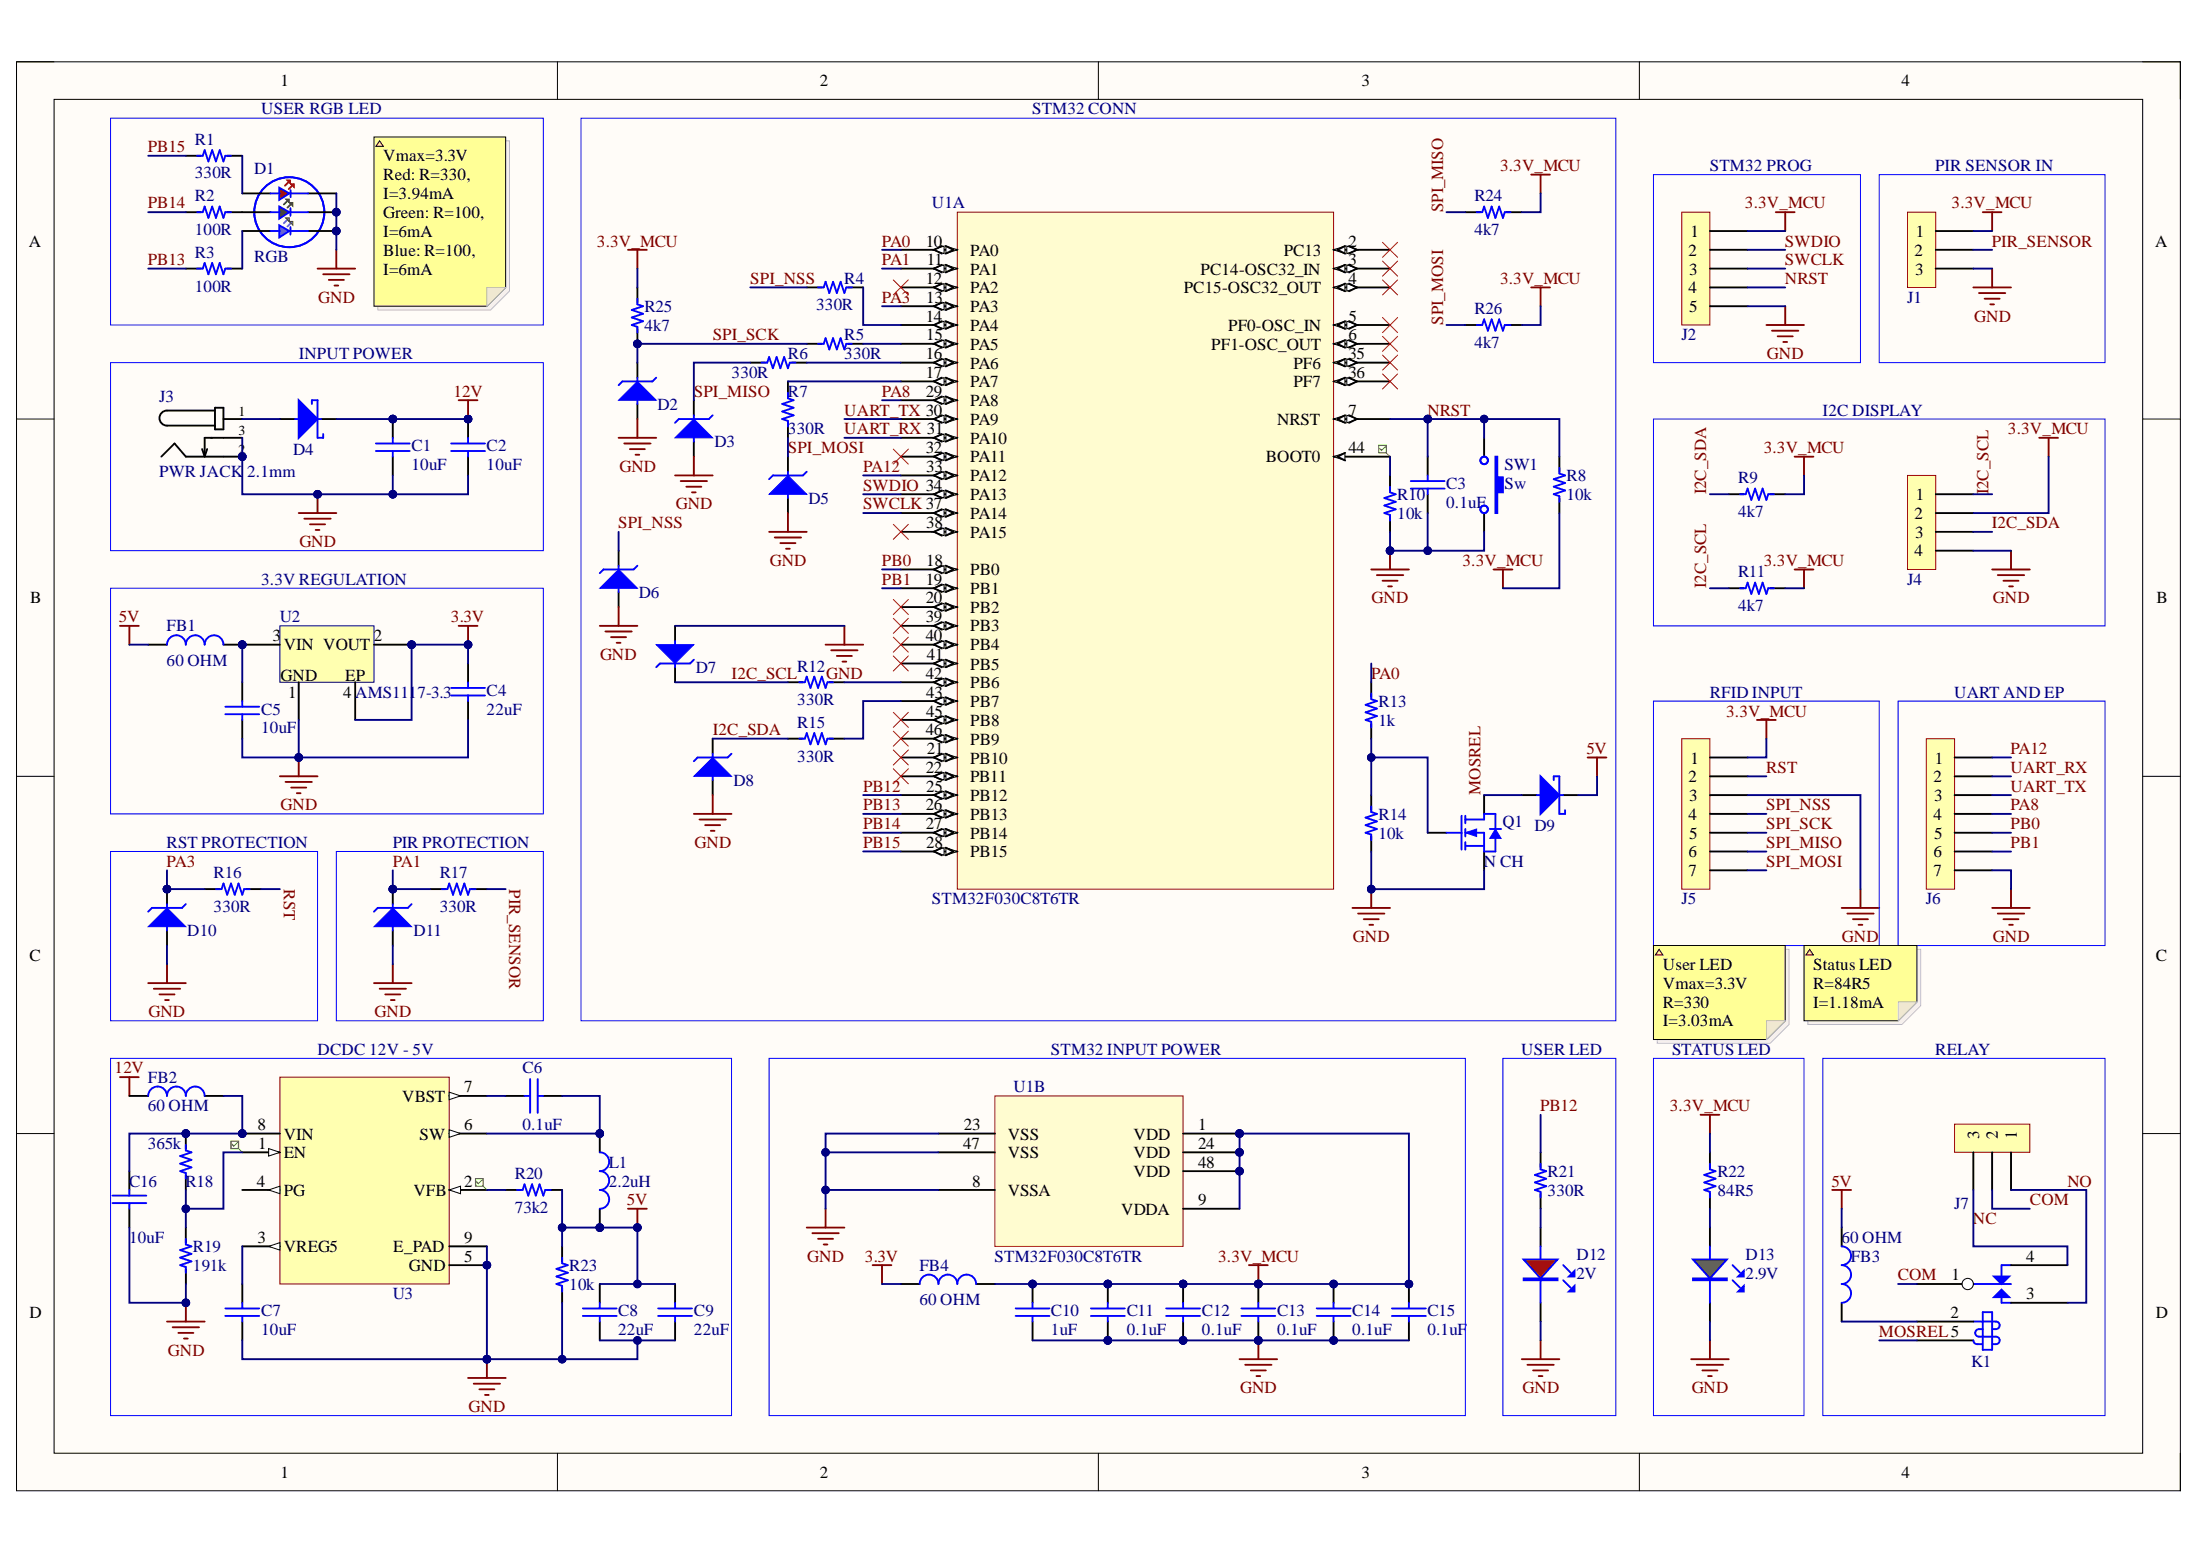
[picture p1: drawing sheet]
# Altium project Final_Project.PrjPcb
1 sheet, 73 parts. Net scope: global (net labels, ports and power ports of the same name join across sheets).
Board file: Final_Project.PcbDoc

## Sheet Final_Project.SchDoc
size A4; SheetNumber: 1; SheetTotal: 1

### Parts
C1  value 10uF  [0805_cap]  (hidden comment: 10uF 25V)
C2  value 10uF  [0805_cap]  (hidden comment: 10uF 25V)
C3  value 0.1uF  [0603_cap]  (hidden comment: 0.1uF 50V)
C4  value 22uF  [0603_cap]  (hidden comment: 22uF 10V)
C5  value 10uF  [0805_cap]  (hidden comment: 10uF 25V)
C6  value 0.1uF  [0603_cap]  (hidden comment: 0.1uF 50V)
C7  value 10uF  [0603_cap]  (hidden comment: 10uF 10V)
C8  value 22uF  [0805_cap]  (hidden comment: 22uF 16V)
C9  value 22uF  [0805_cap]  (hidden comment: 22uF 16V)
C10  value 1uF  [0603_cap]  (hidden comment: 1uF 50V)
C11  value 0.1uF  [0603_cap]  (hidden comment: 0.1uF 50V)
C12  value 0.1uF  [0603_cap]  (hidden comment: 0.1uF 50V)
C13  value 0.1uF  [0603_cap]  (hidden comment: 0.1uF 50V)
C14  value 0.1uF  [0603_cap]  (hidden comment: 0.1uF 50V)
C15  value 0.1uF  [0603_cap]  (hidden comment: 0.1uF 50V)
C16  value 10uF  [0805_cap]  (hidden comment: 10uF 25V)
D1  RGB  [RGB_NS_3.5X3.7]
D2  TVS_3V3_1CH_SOD_523  [SOD_523]  (value not drawn)
D3  TVS_3V3_1CH_SOD_523  [SOD_523]  (value not drawn)
D4  30V 3A  [SMA]  (value not drawn)
D5  TVS_3V3_1CH_SOD_523  [SOD_523]  (value not drawn)
D6  TVS_3V3_1CH_SOD_523  [SOD_523]  (value not drawn)
D7  TVS_3V3_1CH_SOD_523  [SOD_523]  (value not drawn)
D8  TVS_3V3_1CH_SOD_523  [SOD_523]  (value not drawn)
D9  30V 3A  [SMA]  (value not drawn)
D10  TVS_3V3_1CH_SOD_523  [SOD_523]  (value not drawn)
D11  TVS_3V3_1CH_SOD_523  [SOD_523]  (value not drawn)
D12  2V  [0805_LED]
D13  2.9V  [0805_LED]
FB1  value 60 OHM  [0603_fb]  (hidden comment: 60OHM 2A)
FB2  value 60 OHM  [0603_fb]  (hidden comment: 60OHM 2A)
FB3  value 60 OHM  [0603_fb]  (hidden comment: 60OHM 2A)
FB4  value 60 OHM  [0603_fb]  (hidden comment: 60OHM 2A)
J1  3x1  [H_3X1_TH_100mil]  (value not drawn)  (no BOM)
J2  5x1  [H_5x1_TH_100mil]  (value not drawn)  (no BOM)
J3  PWR JACK 2.1mm  [CON_POWER_BARREL_2.1MM_3CONN]
J4  4x1  [H_4x1_TH_2.54mm]  (value not drawn)  (no BOM)
J5  7x1  [H_7x1_TH_100mil]  (value not drawn)  (no BOM)
J6  7x1  [H_7x1_TH_100mil]  (value not drawn)  (no BOM)
J7  3x1  [H_3X1_TH_100mil]  (value not drawn)  (no BOM)
K1  V_15A  [Relay_5V_15A]  (value not drawn)
L1  value 2.2uH  [Ind_5.8*5.2_NS]  (hidden comment: 2.2uH 4A)
Q1  N CH  [SOT_23_3]
R1  value 330R  [0603_res]  (hidden comment: 330R 1/10W)
R2  value 100R  [0603_res]  (hidden comment: 100R 1/10W)
R3  value 100R  [0603_res]  (hidden comment: 100R 1/10W)
R4  value 330R  [0603_res]  (hidden comment: 330R 1/10W)
R5  value 330R  [0603_res]  (hidden comment: 330R 1/10W)
R6  value 330R  [0603_res]  (hidden comment: 330R 1/10W)
R7  value 330R  [0603_res]  (hidden comment: 330R 1/10W)
R8  value 10k  [0603_res]  (hidden comment: 10k 1/10W)
R9  value 4k7  [0603_res]  (hidden comment: 4k7 1/10W)
R10  value 10k  [0603_res]  (hidden comment: 10k 1/10W)
R11  value 4k7  [0603_res]  (hidden comment: 4k7 1/10W)
R12  value 330R  [0603_res]  (hidden comment: 330R 1/10W)
R13  value 1k  [0603_res]  (hidden comment: 1k 1/10W)
R14  value 10k  [0603_res]  (hidden comment: 10k 1/10W)
R15  value 330R  [0603_res]  (hidden comment: 330R 1/10W)
R16  value 330R  [0603_res]  (hidden comment: 330R 1/10W)
R17  value 330R  [0603_res]  (hidden comment: 330R 1/10W)
R18  value 365k  [0603_res]  (hidden comment: 365k 1/10W)
R19  value 191k  [0603_res]  (hidden comment: 191k 1/10W)
R20  value 73k2  [0603_res]  (hidden comment: 73k2 1/10W)
R21  value 330R  [0603_res]  (hidden comment: 330R 1/10W)
R22  value 84R5  [0603_res]  (hidden comment: 84R5 1/10W)
R23  value 10k  [0603_res]  (hidden comment: 10k 1/10W)
R24  value 4k7  [0603_res]  (hidden comment: 4k7 1/10W)
R25  value 4k7  [0603_res]  (hidden comment: 4k7 1/10W)
R26  value 4k7  [0603_res]  (hidden comment: 4k7 1/10W)
SW1  Sw  [Sw_PUSH_4.5x4.5x5mm]
U1  STM32F030C8T6TR  [LQFP48_7x7mm]  (parts A,B of 2)
U2  AMS1117-3.3  [SOT_223]
U3  TPS56528DDAR  [SOIC_8_3.9mm_EP]  (value not drawn)

### Blocks framed on the sheet
USER RGB LED: D1 R1-R3
STM32 CONN: C3 D2 D3 D5-D9 Q1 R4-R8 R10 R12-R15 R24-R26 SW1 U1
STM32 PROG: J2
PIR SENSOR IN: J1
INPUT POWER: C1 C2 D4 J3
I2C DISPLAY: J4 R9 R11
3.3V REGULATION: C4 C5 FB1 U2
RFID INPUT: J5
UART AND EP: J6
RST PROTECTION: D10 R16
PIR PROTECTION: D11 R17
DCDC 12V - 5V: C6-C9 C16 FB2 L1 R18-R20 R23 U3
STM32 INPUT POWER: C10-C15 FB4 U1
USER LED: D12 R21
STATUS LED: D13 R22
RELAY: FB3 J7 K1

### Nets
3.3V: C4.1 FB4.1 U2.2(VOUT) U2.4(EP)
3.3V_MCU: C10.1 C11.1 C12.1 C13.1 C14.1 C15.1 FB4.2 J1.1 J2.1 J4.2 J5.1 R8.1 R9.2 R11.1 R22.2 R24.2 R25.2 R26.2 U1.1(VDD) U1.9(VDDA) U1.24(VDD) U1.48(VDD)
5V: C8.1 C9.1 D9.1 FB1.1 FB3.1 L1.2 R20.2 R23.2
12V: C1.1 C2.1 D4.1 FB2.1
GND: C1.2 C2.2 C3.2 C4.2 C5.2 C7.2 C8.2 C9.2 C10.2 C11.2 C12.2 C13.2 C14.2 C15.2 C16.2 D1.1 D1.2 D1.3 D2.2 D3.2 D5.2 D6.2 D7.2 D8.2 D10.2 D11.2 D12.2 D13.2 J1.3 J2.5 J3.2 J3.3 J4.4 J5.3 J6.7 Q1.2(S) R10.1 R14.1 R19.1 R23.1 SW1.2 U1.8(VSSA) U1.23(VSS) U1.47(VSS) U2.1(GND) U3.5(GND) U3.9(E_PAD)
COM: J7.2 K1.1
I2C_SCL: D7.1 J4.1 R11.2 R12.1
I2C_SDA: D8.1 J4.3 R9.1 R15.1
MOSREL: D9.2 K1.5 Q1.3(D)
NC: J7.3 K1.4
NO: J7.1 K1.3
NRST: C3.1 J2.4 R8.2 SW1.1 U1.7(NRST)
PA0: R13.2 U1.10(PA0)
PA1: D11.1 R17.1 U1.11(PA1)
PA3: D10.1 R16.1 U1.13(PA3)
PA8: J6.4 U1.29(PA8)
PA12: J6.1 U1.33(PA12)
PB0: J6.5 U1.18(PB0)
PB1: J6.6 U1.19(PB1)
PB12: R21.2 U1.25(PB12)
PB13: R3.1 U1.26(PB13)
PB14: R2.1 U1.27(PB14)
PB15: R1.1 U1.28(PB15)
PIR_SENSOR: J1.2 R17.2
RST: J5.2 R16.2
SPI_MISO: D3.1 J5.6 R6.1 R24.1
SPI_MOSI: D5.1 J5.7 R7.1 R26.1
SPI_NSS: D6.1 J5.4 R4.1
SPI_SCK: D2.1 J5.5 R5.1 R25.1
SWCLK: J2.3 U1.37(PA14)
SWDIO: J2.2 U1.34(PA13)
UART_RX: J6.2 U1.31(PA10)
UART_TX: J6.3 U1.30(PA9)
NetC5_1: C5.1 FB1.2 U2.3(VIN)
NetC6_1: C6.1 U3.7(VBST)
NetC6_2: C6.2 L1.1 U3.6(SW)
NetC7_1: C7.1 U3.3(VREG5)
NetC16_1: C16.1 FB2.2 R18.2 U3.8(VIN)
NetD1_4: D1.4 R1.2
NetD1_5: D1.5 R2.2
NetD1_6: D1.6 R3.2
NetD4_2: D4.2 J3.1
NetD12_1: D12.1(A) R21.1
NetD13_1: D13.1(A) R22.1
NetFB3_2: FB3.2 K1.2
NetQ1_1: Q1.1(G) R13.1 R14.2
NetR4_2: R4.2 U1.14(PA4)
NetR5_2: R5.2 U1.15(PA5)
NetR6_2: R6.2 U1.16(PA6)
NetR7_2: R7.2 U1.17(PA7)
NetR10_2: R10.2 U1.44(BOOT0)
NetR12_2: R12.2 U1.42(PB6)
NetR15_2: R15.2 U1.43(PB7)
NetR18_1: R18.1 R19.2 U3.1(EN)
NetR20_1: R20.1 U3.2(VFB)

Not connected (* = marked no-connect by the designer): U1 2(PC13)* 3(PC14-OSC32_IN)* 4(PC15-OSC32_OUT)* 5(PF0-OSC_IN)* 6(PF1-OSC_OUT)* 12(PA2)* 20(PB2)* 21(PB10)* 22(PB11)* 32(PA11)* 35(PF6)* 36(PF7)* 38(PA15)* 39(PB3)* 40(PB4)* 41(PB5)* 45(PB8)* 46(PB9)*; U3 4(PG)

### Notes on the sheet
- (near D1) Vmax=3.3V
  Red: R=330, I=3.94mA
  Green: R=100, I=6mA
  Blue: R=100, I=6mA
- User LED
  Vmax=3.3V
  R=330
  I=3.03mA
- Status LED
  R=84R5
  I=1.18mA
